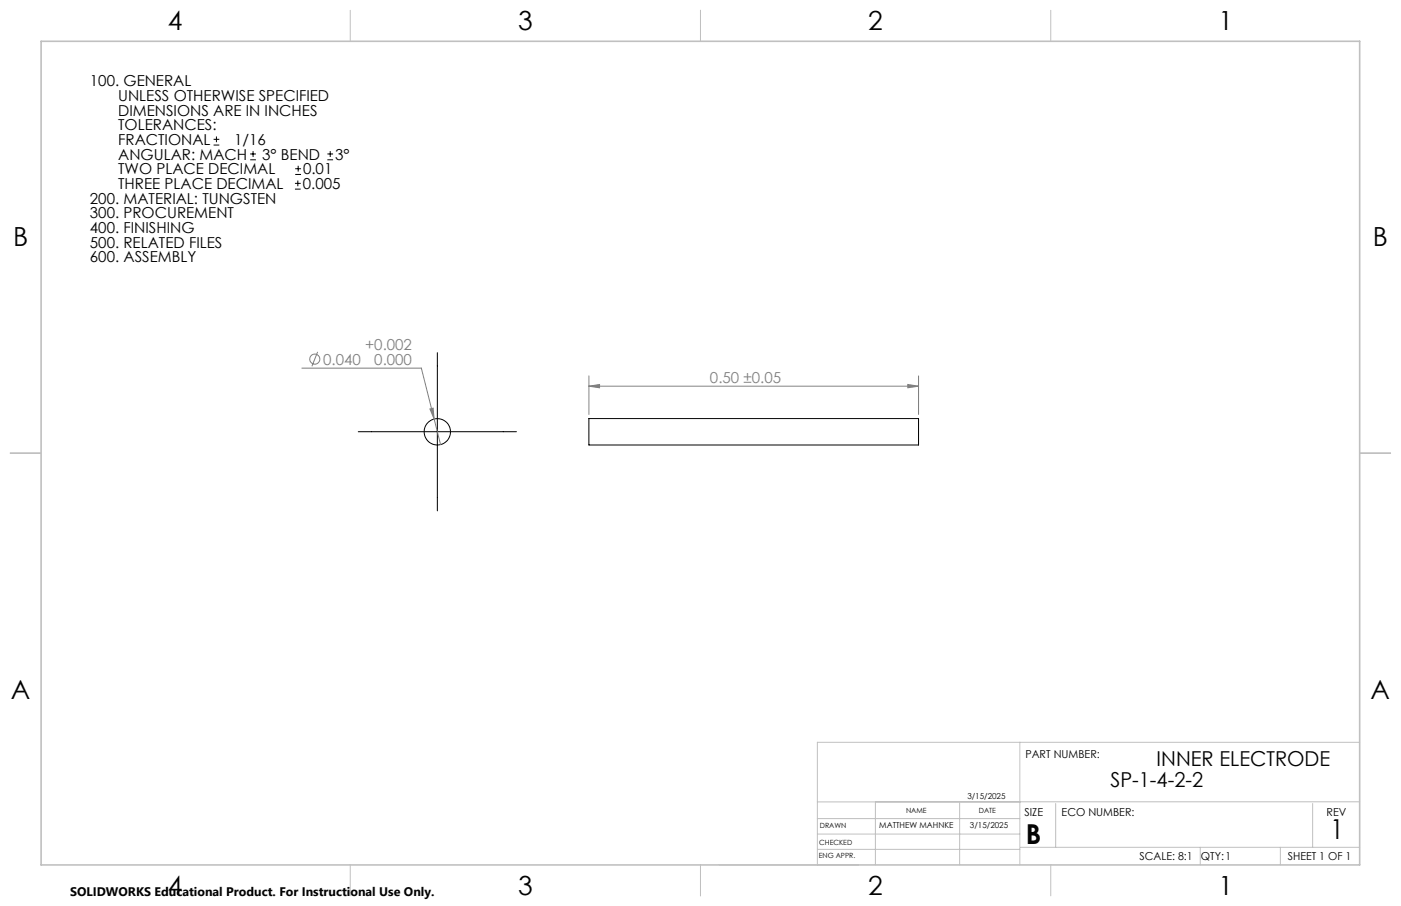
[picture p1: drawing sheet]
<svg xmlns="http://www.w3.org/2000/svg" width="432mm" height="279mm" viewBox="0 0 432 279" stroke-linecap="round" stroke-linejoin="round" font-family="sans-serif">
<g fill="none" stroke="#000" stroke-width=".31">
<path d="M65.8 44.7h1.8M65.8 43h1.8M66.7 42.1v1.8M77.1 49.3h1.8M77.1 47.5h1.8M78 46.6v1.8M90.9 58.3h1.8M90.9 56.6h1.8M91 53.8h1.8M91 52h1.8M91.8 55.7v1.7M91.9 51.1v1.8"/>
<path d="M100.9 49.3h1.8M100.9 47.5h1.8M101.8 46.6v1.8M134.8 108.8v48.8M110.4 133.1h48.8M181.5 129.1h101.6v8.1h-101.6z"/>
<circle cx="134.8" cy="133.2" r="4.1"/>
</g>
<g fill="none" stroke="#808080" stroke-width=".31">
<path d="M93 113.5h36.9l5.9 23.6M97.9 108.5l-1.8 4.5M181.5 119.1l3.3-.5v1zM181.5 115.9v11.9M181.5 119.1h101.6M279.8 118.6l3.3 .5-3.3 .5zM283.1 115.9v11.9M132.5 126.1l1-.2 .3 3.3z"/>
<circle cx="97" cy="110.8" r="1.56"/>
</g>
<g fill="none" stroke="#c0c0c0" stroke-width=".31">
<path d="M107.9 3.2v9.5M215.9 3.2v9.5M323.8 3.2v9.5M3.1 139.7h9.6M419.1 139.7h9.5M314.3 228.9v37.8M419.1 228.9h-167.2v37.8M251.9 257.2h62.4M251.9 252.4h62.4M269.8 247.3v19.4M295.8 247.7v19M325.4 247.8v13.5"/>
<path d="M404.6 247.8v13.5M419.1 247.3h-167.2M107.9 266.7v9.6M215.9 266.7v9.6M221.7 266.7h42.9M251.9 261.9h62.4M314.5 261.3h104.6M323.8 266.7v9.6M369.9 261.3v5.4M394.6 261.3v5.4"/>
</g>
<path d="M12.7 12.7h406.4v254h-406.4z" fill="none" stroke="#c0c0c0" stroke-width=".5"/>
<g fill="#808080">
<path d="M132.5 126.1l1-.2 .3 3.3z"/>
<path d="M279.8 118.6l3.3 .5-3.3 .5zM181.5 119.1l3.3-.5v1z"/>
</g>
<g font-size="8.5">
<text x="316.2" y="260.2">B</text>
<text x="410" y="258.9">1</text>
</g>
<g font-size="8.1">
<text x="51.7" y="9.3">4</text>
<text x="159.7" y="9.3">3</text>
<text x="267.6" y="9.3">2</text>
<text x="375.6" y="9.3">1</text>
<text x="4" y="76">B</text>
<text x="423.1" y="76">B</text>
<text x="3.3" y="215.7">A</text>
<text x="422.4" y="215.7">A</text>
<text x="51.7" y="276">4</text>
<text x="159.7" y="276">3</text>
<text x="267.6" y="276">2</text>
<text x="375.6" y="276">1</text>
</g>
<g font-size="6.3">
<text x="356.5" y="236.4">INNER ELECTRODE</text>
<text x="342.2" y="242.7">SP-1-4-2-2</text>
</g>
<g font-size="4.7">
<text x="27.7" y="26.6">100. GENERAL</text>
<text x="36.4" y="31.1">UNLESS OTHERWISE SPECIFIED</text>
<text x="36.4" y="35.7">DIMENSIONS ARE IN INCHES</text>
<text x="36.4" y="40.2">TOLERANCES:</text>
<text x="36.4" y="44.7">FRACTIONAL</text>
<text x="72.1" y="44.7">1/16</text>
<text x="36.4" y="53.8">TWO PLACE DECIMAL</text>
<text x="36.4" y="49.2">ANGULAR: MACH</text>
<text x="80.8" y="49.2">3° BEND</text>
<text x="93.4" y="53.8">0.01</text>
<text x="103.3" y="49.2">3°</text>
<text x="36.4" y="58.3">THREE PLACE DECIMAL</text>
<text x="93.3" y="58.3">0.005</text>
<text x="27.7" y="62.8">200. MATERIAL: TUNGSTEN</text>
<text x="27.7" y="71.9">400. FINISHING</text>
<text x="27.7" y="67.3">300. PROCUREMENT</text>
<text x="27.7" y="76.4">500. RELATED FILES</text>
<text x="27.7" y="80.9">600. ASSEMBLY</text>
</g>
<g font-size="4.7" fill="#808080">
<text x="112.5" y="108">+0.002</text>
<text x="99.6" y="112.4">0.040</text>
<text x="115.4" y="112.5">0.000</text>
<text x="218.8" y="118.1">0.50 ±0.05</text>
</g>
<text font-size="3.8" x="21.6" y="276.3">SOLIDWORKS Educational Product. For Instructional Use Only.</text>
<g font-size="3.4">
<text x="316" y="233.6">PART NUMBER:</text>
<text x="315.8" y="251.6">SIZE</text>
<text x="327.2" y="251.6">ECO NUMBER:</text>
<text x="408.9" y="251.7">REV</text>
<text x="351.2" y="265.2">SCALE: 8:1</text>
<text x="370.1" y="265.3">QTY:1</text>
<text x="396.9" y="265.2">SHEET 1 OF 1</text>
</g>
<g font-size="2.5">
<text x="298.1" y="246.4">3/15/2025</text>
<text x="271" y="255.4">MATTHEW MAHNKE</text>
<text x="299" y="255.4">3/15/2025</text>
</g>
<g font-size="2.2">
<text x="279.3" y="250.8">NAME</text>
<text x="301.7" y="250.8">DATE</text>
<text x="252.7" y="255.4">DRAWN</text>
<text x="252.5" y="260.5">CHECKED</text>
<text x="252.4" y="264.7">ENG APPR.</text>
</g>
</svg>
